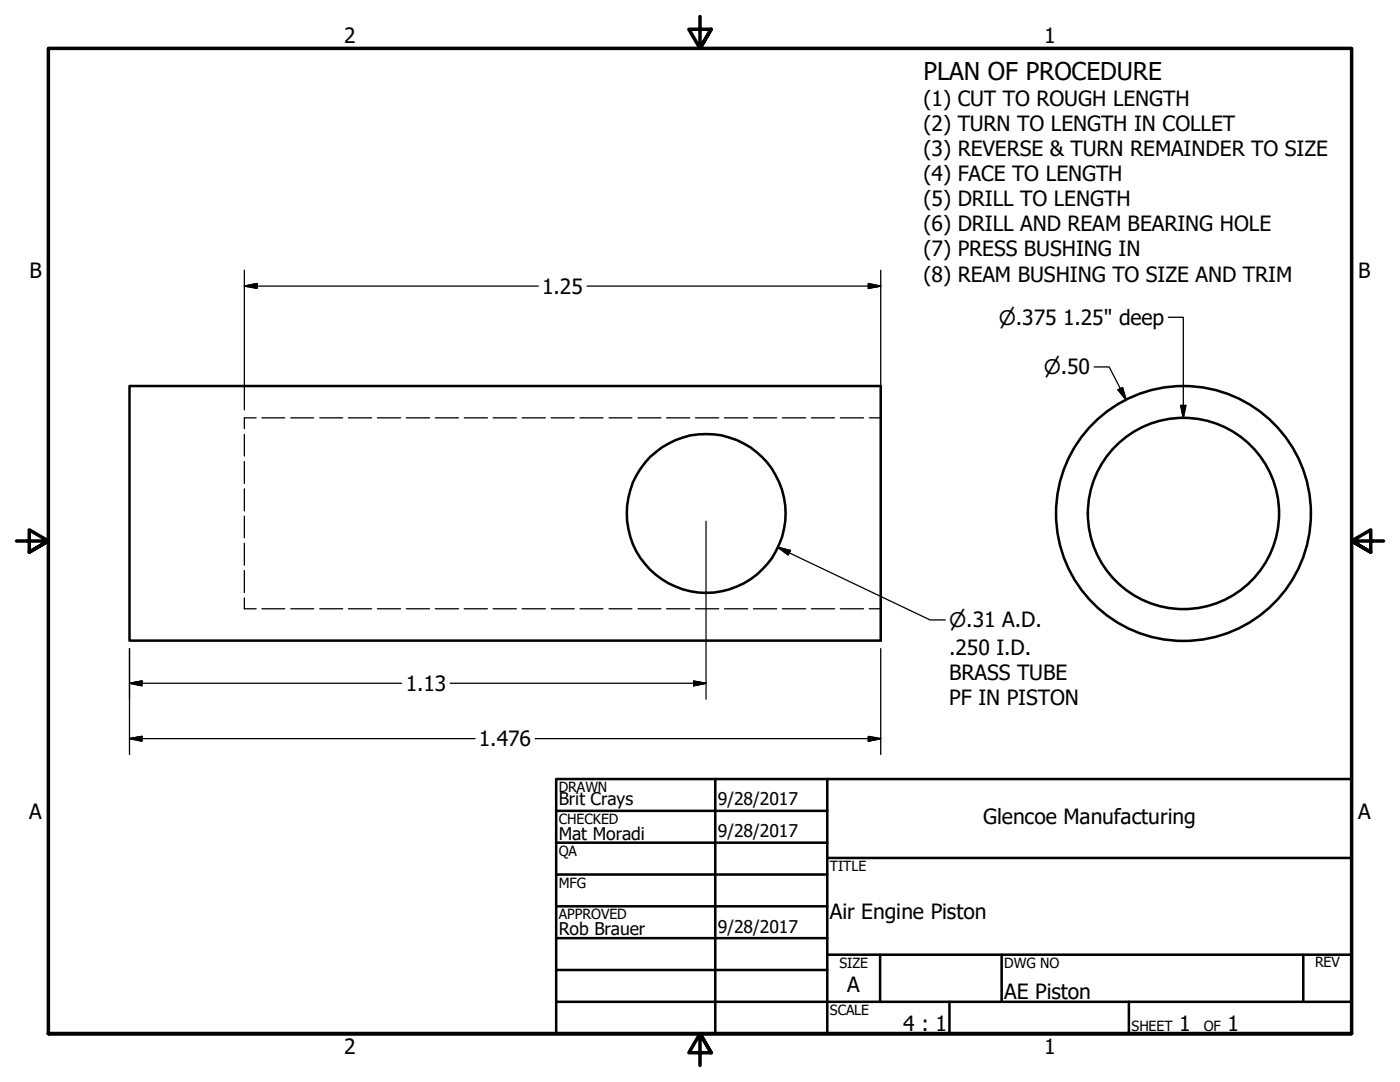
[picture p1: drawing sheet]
<svg xmlns="http://www.w3.org/2000/svg" width="279mm" height="216mm" viewBox="0 0 279 216" stroke-linecap="round" stroke-linejoin="round" font-family="sans-serif">
<!-- layer: Visible (ANSI) -->
<g fill="none" stroke="#000" stroke-width=".51">
<path d="M25.8 77h150v50.8h-150z"/>
<circle cx="140.9" cy="102.4" r="15.9"/>
<circle cx="236.2" cy="102.5" r="25.4"/>
<circle cx="236.2" cy="102.5" r="19.1"/>
</g>
<!-- layer: Border (ANSI) -->
<path d="M139.7 3.3v6.4l-2.2-3.9h4.4l-2.2 3.9 2.2-3.9M3.3 107.9h6.4l-3.9-2.2v4.5l3.9-2.3-3.9 2.3M276.1 107.9h-6.4l3.9-2.2v4.5l-3.9-2.3 3.9 2.3M9.7 206.2v-196.5h260v196.5h-260h260M141.9 210.1l-2.2-3.9 2.2 3.9h-4.4l2.2-3.9v6.4" fill="none" stroke="#000" stroke-width=".7"/>
<!-- layer: Title (ANSI) -->
<g fill="none" stroke="#000" stroke-width=".51">
<path d="M111 155.4h158.7v50.8h-158.7zM142.7 155.4v50.8M165.1 155.4v50.8M111 161.8h54.1M111 168.1h54.1M111 174.5h54.1M165.1 171.2h104.6M111 180.8h54.1M111 187.2h54.1M111 193.5h54.1M111 199.9h158.7M165.1 190.5h104.6"/>
<path d="M175.6 190.5v9.4M189.5 199.9v6.3M199.9 190.5v9.4M225.3 199.9v6.3M260.1 190.5v9.4"/>
</g>
<!-- layer: Sketch Geometry (ANSI) -->
<g fill="none" stroke="#000" stroke-width=".25">
<path d="M48.8 86.7v4.3M48.8 92.1v4.4M48.8 97.5v4.4M51.1 83.4h-2.3v2.1M52.3 83.4h4.5M58 83.4h4.6M63.8 83.4h4.6M69.5 83.4h4.7M75.3 83.4h4.6M81.1 83.4h4.6M86.9 83.4h4.6M92.6 83.4h4.7"/>
<path d="M98.4 83.4h4.7M104.2 83.4h4.6M110 83.4h4.6M115.8 83.4h4.5M121.5 83.4h4.6M127.3 83.4h4.6M133 83.4h4.7M138.8 83.4h4.6M144.6 83.4h4.6M150.4 83.4h4.6M156.1 83.4h4.7M161.9 83.4h4.7"/>
<path d="M167.7 83.4h4.6M173.5 83.4h2.3M48.8 103v4.3M48.8 108.4v4.4M48.8 113.9v4.3M48.8 119.3v2.2h2.3M52.3 121.5h4.5M58 121.5h4.6M63.8 121.5h4.6M69.5 121.5h4.7M75.3 121.5h4.6M81.1 121.5h4.6"/>
<path d="M86.9 121.5h4.6M92.6 121.5h4.7M98.4 121.5h4.7M104.2 121.5h4.6M110 121.5h4.6M115.8 121.5h4.5M121.5 121.5h4.6M127.3 121.5h4.6M133 121.5h4.7M138.8 121.5h4.6M144.6 121.5h4.6M150.4 121.5h4.6"/>
<path d="M156.1 121.5h4.7M161.9 121.5h4.7M167.7 121.5h4.6M173.5 121.5h2.3"/>
</g>
<!-- layer: Dimension (ANSI) -->
<g fill="none" stroke="#000" stroke-width=".25">
<path d="M48.8 57.1l2.5-.5v.9zM48.8 57.1h58.6M48.8 53.9v27.9M117.2 57.1h58.6M173.3 56.6l2.5 .5-2.5 .4zM175.8 53.9v27.9M218.4 73.2h3l3.3 6.6M223.1 77.8l.9-.5 .7 2.5zM233.2 63.3h3v20.1M235.6 80.9h1.1l-.5 2.5zM140.9 104v35.5M155.3 109.2l2.4 .7-.4 .8z"/>
<path d="M155.3 109.2l30.3 14.5h3.1M25.8 136.3l2.5-.4v.9zM25.8 129.4v21.2M25.8 136.3h54.3M89.9 136.3h51M138.4 135.9l2.5 .4-2.5 .5zM175.8 129.4v21.2M25.8 147.4l2.5-.5v1zM25.8 147.4h69M106.8 147.4h69M173.3 146.9l2.5 .5-2.5 .5z"/>
</g>
<g fill="#000" stroke="#000" stroke-width=".25">
<path d="M48.8 57.1l2.5-.5zM48.8 57.1l2.5-.5v.9zM173.3 57.5l2.5-.4zM173.3 56.6l2.5 .5-2.5 .4zM223.1 77.8l1.6 2zM223.1 77.8l.9-.5 .7 2.5zM235.6 80.9l.6 2.5zM235.6 80.9h1.1l-.5 2.5zM155.3 109.2l2.4 .7zM155.3 109.2l2.4 .7-.4 .8zM25.8 136.3l2.5-.4zM25.8 136.3l2.5-.4v.9z"/>
<path d="M138.4 136.8l2.5-.5zM138.4 135.9l2.5 .4-2.5 .5zM25.8 147.4l2.5-.5zM25.8 147.4l2.5-.5v1zM173.3 147.9l2.5-.5zM173.3 146.9l2.5 .5-2.5 .5z"/>
</g>
<text font-size="4.9" x="184.3" y="15.9">PLAN OF PROCEDURE</text>
<g font-size="4.2">
<text x="68.7" y="8.6">2</text>
<text x="208.4" y="8.6">1</text>
<text x="184.3" y="21.1">(1) CUT TO ROUGH LENGTH</text>
<text x="184.3" y="26.1">(2) TURN TO LENGTH IN COLLET</text>
<text x="184.3" y="31.1">(3) REVERSE &amp; TURN REMAINDER TO SIZE</text>
<text x="184.3" y="36.1">(4) FACE TO LENGTH</text>
<text x="184.3" y="41.1">(5) DRILL TO LENGTH</text>
<text x="184.3" y="46.2">(6) DRILL AND REAM BEARING HOLE</text>
<text x="184.3" y="51.2">(7) PRESS BUSHING IN</text>
<text x="5.9" y="55.5">B</text>
<text x="108.2" y="58.6">1.25</text>
<text x="184.3" y="56.2">(8) REAM BUSHING TO SIZE AND TRIM</text>
<text x="271.1" y="55.5">B</text>
<text x="212.2" y="64.8">1.25&quot; deep</text>
<text x="189.4" y="130.6">.250 I.D.</text>
<text x="81" y="137.9">1.13</text>
<text x="189.4" y="135.6">BRASS TUBE</text>
<text x="189.4" y="140.7">PF IN PISTON</text>
<text x="95.6" y="148.9">1.476</text>
<text x="5.8" y="163.4">A</text>
<text x="196.2" y="164.5">Glencoe Manufacturing</text>
<text x="271" y="163.4">A</text>
<text x="165.6" y="183.5">Air Engine Piston</text>
<text x="169.1" y="198">A</text>
<text x="200.4" y="199.3">AE Piston</text>
<text x="180.3" y="205.7">4 : 1</text>
<text x="235.3" y="205.7">1</text>
<text x="245" y="205.7">1</text>
<text x="68.7" y="210.3">2</text>
<text x="208.4" y="210.3">1</text>
</g>
<g font-size="4">
<text x="199.3" y="64.8">⌀.375</text>
<text x="208.3" y="74.7">⌀.50</text>
<text x="189.4" y="125.2">⌀.31 A.D.</text>
</g>
<g font-size="3.5">
<text x="111.5" y="160.6">Brit Crays</text>
<text x="143.3" y="160.7">9/28/2017</text>
<text x="111.5" y="167.6">Mat Moradi</text>
<text x="143.3" y="167.1">9/28/2017</text>
<text x="111.5" y="186.6">Rob Brauer</text>
<text x="143.3" y="186.1">9/28/2017</text>
</g>
<g font-size="2.8">
<text x="111.5" y="158">DRAWN</text>
<text x="111.5" y="164.4">CHECKED</text>
<text x="111.5" y="170.8">QA</text>
<text x="165.6" y="173.7">TITLE</text>
<text x="111.5" y="177.1">MFG</text>
<text x="111.5" y="183.5">APPROVED</text>
<text x="167.5" y="193.1">SIZE</text>
<text x="200.4" y="193.1">DWG NO</text>
<text x="262.4" y="193">REV</text>
<text x="165.6" y="202.5">SCALE</text>
<text x="225.8" y="205.7">SHEET</text>
<text x="240.2" y="205.7">OF</text>
</g>
</svg>
